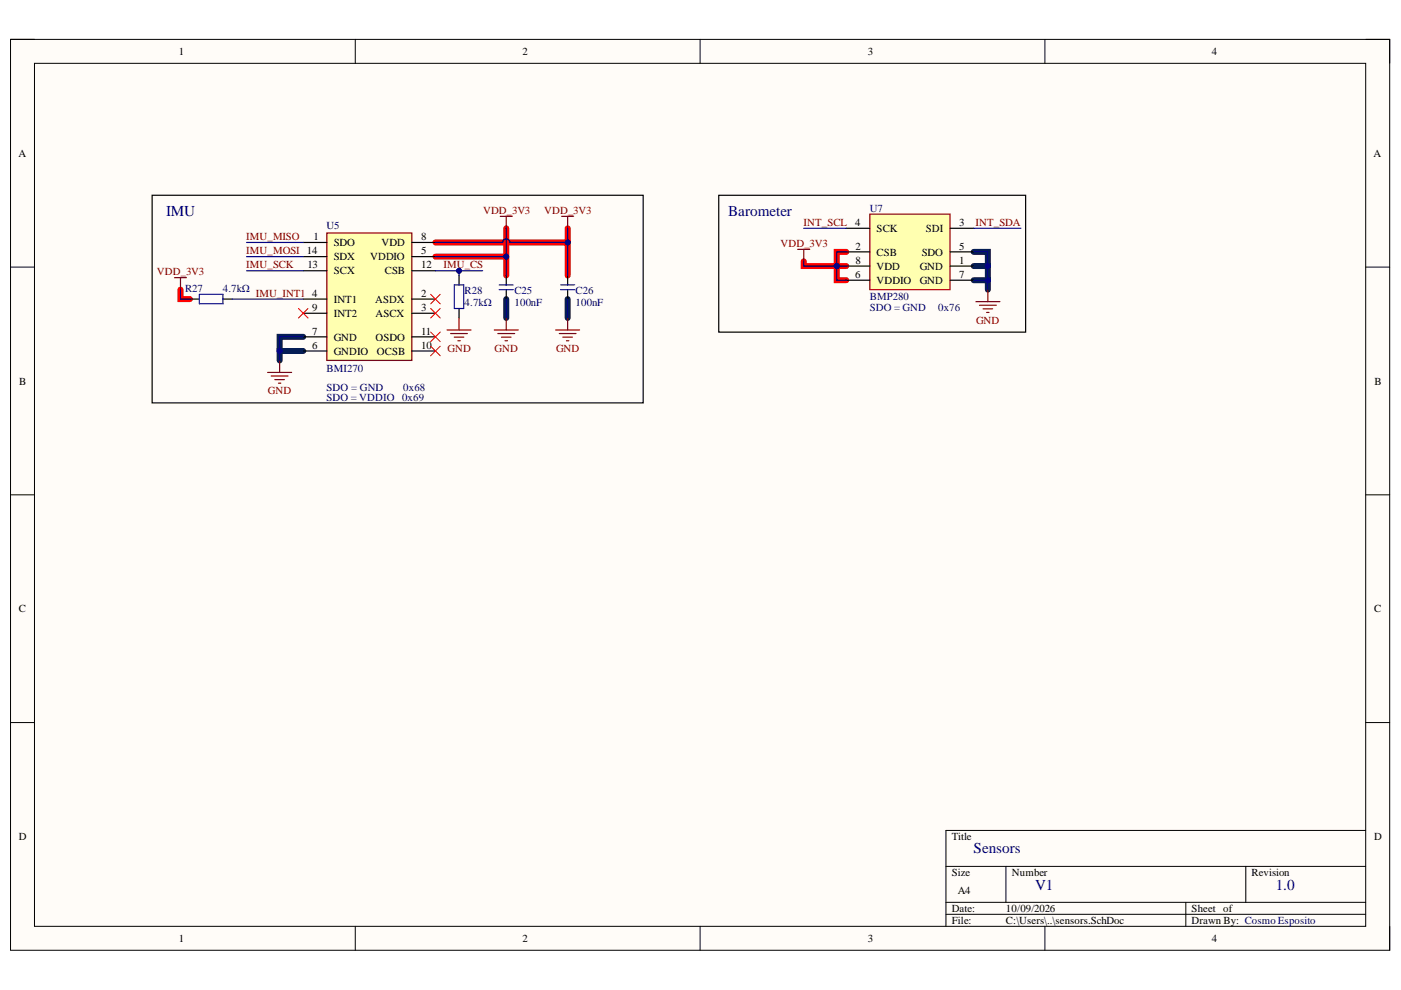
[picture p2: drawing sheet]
<svg xmlns="http://www.w3.org/2000/svg" width="297mm" height="210mm" viewBox="0 0 297 210" stroke-linecap="round" stroke-linejoin="round" font-family="sans-serif">
<path d="M2.2 8.4h292.4v193.1h-292.4z" fill-rule="evenodd" fill="#fffcf8"/>
<path d="M2.2 8.4h292.4v193.1h-292.4z" fill="none" stroke="#000" stroke-width=".21"/>
<path d="M7.3 13.4h282.3v183h-282.3z" fill-rule="evenodd" fill="#fffcf8"/>
<g fill="none" stroke="#000" stroke-width=".21">
<path d="M2.2 8.3h5.1M7.3 13.4h282.3v183h-282.3zM75.3 8.3v5.1M148.4 8.3v5.1M221.5 8.4v5M289.6 8.4h5v5M2.2 56.6h5.1M289.6 56.6h5M2.2 104.9h5.1M289.6 104.9h5M2.2 153.2h5.1M289.6 153.2h5"/>
<path d="M289.6 176.1h-89v20.3M75.3 196.4v5.1M148.4 196.4v5.1M200.6 183.7h89M200.6 191.3h89M200.6 193.9h89M213.3 183.7v7.6M221.5 196.4v5.1M251.4 191.3v5.1M264.1 183.7v7.6M294.6 196.4v5.1"/>
</g>
<path d="M206.4 59.4h3v2M206.4 56.4h3v3M206.4 53.4h3v3M64.3 74.4h-5v2M64.3 71.4h-5v3M107.3 63.4v4M120.4 63.4v4" fill="none" stroke="#00213f" stroke-width="1.3"/>
<path d="M92.3 51.4h28.1v7M92.3 54.4h15M107.3 48.4v10M120.4 48.4v3M170.4 55.4v1h9M179.4 53.4h-2v6h2M38.3 61.4v2h2" fill="none" stroke="#f00" stroke-width="1.3"/>
<path d="M184.4 45.4h17v16h-17z" fill-rule="evenodd" fill="#ffffb0"/>
<path d="M184.4 45.4h17v16h-17z" fill="none" stroke="#980000" stroke-width=".25"/>
<path d="M179.4 53.4h5M179.4 48.4h5M179.4 56.4h5M179.4 59.4h5M201.4 53.4h5M201.4 48.4h5M201.4 56.4h5M201.4 59.4h5" fill="none" stroke="#000" stroke-width=".25"/>
<path d="M69.3 49.4h18v27h-18z" fill-rule="evenodd" fill="#ffffb0"/>
<g fill="none" stroke="#800000" stroke-width=".25">
<path d="M37 58.9h2.5M38.3 58.9v2.5M69.3 49.4h18v27h-18zM106.1 45.9h2.5M107.3 45.9v2.5M119.1 45.9h2.5M120.4 45.9v2.5M169.1 52.9h2.6M170.4 52.9v2.5M56.7 79h5.1M57.5 79.7h3.6M59.3 76.4v2.6"/>
<path d="M94.8 70h5.1M95.5 70.7h3.6M96.3 71.5h2M97.1 72.2h.5M97.3 67.4v2.6M104.8 70h5.1M105.6 70.7h3.5M106.3 71.5h2.1M107.1 72.2h.5M107.3 67.4v2.6M117.8 70h5.1M118.6 70.7h3.5"/>
<path d="M119.3 71.5h2.1M120.1 72.2h.5M120.4 67.4v2.6M206.9 64h5.1M207.7 64.7h3.5M208.4 65.5h2.1M209.2 66.2h.5M209.4 61.4v2.6M58.3 80.5h2M59 81.2h.5"/>
</g>
<g fill="none" stroke="#000" stroke-width=".25">
<path d="M32.3 41.4h104.1v44h-104.1zM64.3 51.4h5M64.3 54.4h5M64.3 57.4h5M87.3 51.4h5M87.3 54.4h5M87.3 57.4h5M97.3 58.4v2M107.3 58.4v2M120.4 58.4v2M152.4 41.4h65.1v29h-65.1zM40.3 63.4h2"/>
<path d="M47.3 63.4h2M64.3 63.4h5M64.3 66.4h5M64.3 74.4h5M64.3 71.4h5M87.3 63.4h5M87.3 66.4h5M87.3 74.4h5M87.3 71.4h5M97.3 65.4v2M107.3 61.4v2M120.4 61.4v2"/>
</g>
<path d="M42.3 62.4h5v2h-5zM96.3 60.4h2v5h-2zM105.8 60.4h3M105.8 61.4h3M118.9 60.4h3M118.9 61.4h3" fill="none" stroke="#00f" stroke-width=".25"/>
<path d="M91.3 70.4l2 2M91.3 73.4l2 2M91.3 65.4l2 2M91.3 62.4l2 2M93.3 70.4l-2 2M93.3 73.4l-2 2M93.3 65.4l-2 2M93.3 62.4l-2 2" fill="none" stroke="#f00" stroke-width=".21"/>
<path d="M64.3 74.4h-5v2" fill="none" stroke="#000080" stroke-width=".25"/>
<circle cx="59.3" cy="74.4" r=".51" fill="#000080"/>
<circle cx="59.3" cy="74.4" r=".51" fill="none" stroke="#000080" stroke-width=".21"/>
<path d="M64.3 71.4h-5v3" fill="none" stroke="#000080" stroke-width=".25"/>
<circle cx="59.3" cy="74.4" r=".51" fill="#000080"/>
<circle cx="59.3" cy="74.4" r=".51" fill="none" stroke="#000080" stroke-width=".21"/>
<path d="M52.3 51.4h12M52.3 54.4h12M52.3 57.4h12M97.3 57.4v1" fill="none" stroke="#000080" stroke-width=".25"/>
<circle cx="97.3" cy="57.4" r=".51" fill="#000080"/>
<circle cx="97.3" cy="57.4" r=".51" fill="none" stroke="#000080" stroke-width=".21"/>
<path d="M92.3 57.4h10" fill="none" stroke="#000080" stroke-width=".25"/>
<circle cx="97.3" cy="57.4" r=".51" fill="#000080"/>
<circle cx="97.3" cy="57.4" r=".51" fill="none" stroke="#000080" stroke-width=".21"/>
<path d="M92.3 54.4h15M107.3 63.4v4M120.4 63.4v4" fill="none" stroke="#000080" stroke-width=".25"/>
<circle cx="107.3" cy="54.4" r=".51" fill="#000080"/>
<circle cx="107.3" cy="54.4" r=".51" fill="none" stroke="#000080" stroke-width=".21"/>
<path d="M107.3 48.4v10" fill="none" stroke="#000080" stroke-width=".25"/>
<circle cx="107.3" cy="54.4" r=".51" fill="#000080"/>
<circle cx="107.3" cy="54.4" r=".51" fill="none" stroke="#000080" stroke-width=".21"/>
<path d="M170.4 48.4h9M206.4 59.4h3v2M206.4 48.4h10.1M49.3 63.4h15" fill="none" stroke="#000080" stroke-width=".25"/>
<circle cx="209.4" cy="59.4" r=".51" fill="#000080"/>
<circle cx="209.4" cy="59.4" r=".51" fill="none" stroke="#000080" stroke-width=".21"/>
<path d="M206.4 56.4h3v3" fill="none" stroke="#000080" stroke-width=".25"/>
<circle cx="209.4" cy="56.4" r=".51" fill="#000080"/>
<circle cx="209.4" cy="56.4" r=".51" fill="none" stroke="#000080" stroke-width=".21"/>
<circle cx="209.4" cy="59.4" r=".51" fill="#000080"/>
<circle cx="209.4" cy="59.4" r=".51" fill="none" stroke="#000080" stroke-width=".21"/>
<path d="M206.4 53.4h3v3" fill="none" stroke="#000080" stroke-width=".25"/>
<circle cx="209.4" cy="56.4" r=".51" fill="#000080"/>
<circle cx="209.4" cy="56.4" r=".51" fill="none" stroke="#000080" stroke-width=".21"/>
<path d="M170.4 55.4v1h9" fill="none" stroke="#000080" stroke-width=".25"/>
<circle cx="177.4" cy="56.4" r=".51" fill="#000080"/>
<circle cx="177.4" cy="56.4" r=".51" fill="none" stroke="#000080" stroke-width=".21"/>
<path d="M179.4 53.4h-2v3" fill="none" stroke="#000080" stroke-width=".25"/>
<circle cx="177.4" cy="56.4" r=".51" fill="#000080"/>
<circle cx="177.4" cy="56.4" r=".51" fill="none" stroke="#000080" stroke-width=".21"/>
<path d="M177.4 56.4v3h2" fill="none" stroke="#000080" stroke-width=".25"/>
<circle cx="177.4" cy="56.4" r=".51" fill="#000080"/>
<circle cx="177.4" cy="56.4" r=".51" fill="none" stroke="#000080" stroke-width=".21"/>
<path d="M120.4 48.4v3" fill="none" stroke="#000080" stroke-width=".25"/>
<circle cx="120.4" cy="51.4" r=".51" fill="#000080"/>
<circle cx="120.4" cy="51.4" r=".51" fill="none" stroke="#000080" stroke-width=".21"/>
<path d="M92.3 51.4h14.3a.76 .76 0 0 1 .7-.8 .76 .76 0 0 1 .8 .8h12.3v7" fill="none" stroke="#000080" stroke-width=".25"/>
<circle cx="120.4" cy="51.4" r=".51" fill="#000080"/>
<circle cx="120.4" cy="51.4" r=".51" fill="none" stroke="#000080" stroke-width=".21"/>
<path d="M38.3 61.4v2h2" fill="none" stroke="#000080" stroke-width=".25"/>
<path d="M63.3 65.4l2 2M65.3 65.4l-2 2" fill="none" stroke="#f00" stroke-width=".21"/>
<g font-size="3.2" fill="#000080">
<text x="35.2" y="45.8">IMU</text>
<text x="154.4" y="45.8">Barometer</text>
<text x="206.4" y="180.8">Sensors</text>
<text x="219.5" y="188.8">V1</text>
<text x="270.5" y="188.8">1.0</text>
</g>
<g font-size="2.3">
<text x="37.9" y="11.7">1</text>
<text x="110.8" y="11.7">2</text>
<text x="184" y="11.7">3</text>
<text x="257" y="11.7">4</text>
<text x="3.9" y="33.3">A</text>
<text x="291.2" y="33.3">A</text>
<text x="181.3" y="48">4</text>
<text x="203.4" y="48">3</text>
<text x="66.4" y="50.9">1</text>
<text x="70.8" y="52.2">SDO</text>
<text x="80.9" y="52.2">VDD</text>
<text x="89.3" y="54">5</text>
<text x="89.3" y="50.9">8</text>
<text x="181.4" y="52.9">2</text>
<text x="185.9" y="49.2">SCK</text>
<text x="196.3" y="49.2">SDI</text>
<text x="203.4" y="52.9">5</text>
<text x="65.2" y="56.9">13</text>
<text x="70.8" y="58.2">SCX</text>
<text x="70.8" y="55.2">SDX</text>
<text x="78.5" y="55.2">VDDIO</text>
<text x="81.6" y="58.2">CSB</text>
<text x="89.3" y="56.9">12</text>
<text x="181.3" y="58.9">6</text>
<text x="181.4" y="55.9">8</text>
<text x="185.9" y="54.2">CSB</text>
<text x="185.9" y="57.2">VDD</text>
<text x="195" y="57.2">GND</text>
<text x="195.4" y="54.2">SDO</text>
<text x="203.4" y="55.9">1</text>
<text x="203.4" y="58.9">7</text>
<text x="66.2" y="62.9">4</text>
<text x="66.2" y="66">9</text>
<text x="70.8" y="64.2">INT1</text>
<text x="79.6" y="64.2">ASDX</text>
<text x="89.3" y="62.9">2</text>
<text x="89.3" y="66">3</text>
<text x="185.9" y="60.2">VDDIO</text>
<text x="195" y="60.2">GND</text>
<text x="66.2" y="71">7</text>
<text x="70.8" y="67.2">INT2</text>
<text x="79.6" y="67.2">ASCX</text>
<text x="89.3" y="71">11</text>
<text x="66.2" y="73.9">6</text>
<text x="70.8" y="75.2">GNDIO</text>
<text x="70.8" y="72.2">GND</text>
<text x="79.6" y="72.2">OSDO</text>
<text x="79.9" y="75.2">OCSB</text>
<text x="89.3" y="73.9">10</text>
<text x="4.1" y="81.5">B</text>
<text x="291.4" y="81.5">B</text>
<text x="4" y="129.8">C</text>
<text x="291.3" y="129.8">C</text>
<text x="4" y="178.1">D</text>
<text x="201.8" y="178.1">Title</text>
<text x="291.3" y="178.1">D</text>
<text x="201.8" y="185.7">Size</text>
<text x="214.6" y="185.7">Number</text>
<text x="265.3" y="185.7">Revision</text>
<text x="203" y="189.6">A4</text>
<text x="201.8" y="193.4">Date:</text>
<text x="201.8" y="195.9">File:</text>
<text x="213.3" y="193.4">10/09/2026</text>
<text x="213.3" y="195.9">C:\Users\..\sensors.SchDoc</text>
<text x="252.6" y="193.4">Sheet of</text>
<text x="252.6" y="195.9">Drawn By: Cosmo Esposito</text>
<text x="37.9" y="199.7">1</text>
<text x="110.8" y="199.7">2</text>
<text x="184" y="199.7">3</text>
<text x="257" y="199.7">4</text>
</g>
<g font-size="2.3" fill="#800000">
<text x="102.4" y="45.4">VDD_3V3</text>
<text x="115.4" y="45.4">VDD_3V3</text>
<text x="170.4" y="48">INT_SCL</text>
<text x="206.9" y="48">INT_SDA</text>
<text x="52.2" y="50.9">IMU_MISO</text>
<text x="52.2" y="54">IMU_MOSI 14</text>
<text x="165.5" y="52.3">VDD_3V3</text>
<text x="33.3" y="58.4">VDD_3V3</text>
<text x="52.2" y="56.9">IMU_SCK</text>
<text x="94" y="56.9">IMU_CS</text>
<text x="54.3" y="62.9">IMU_INT1</text>
<text x="206.9" y="68.6">GND</text>
<text x="94.9" y="74.6">GND</text>
<text x="104.9" y="74.6">GND</text>
<text x="117.9" y="74.6">GND</text>
<text x="56.8" y="83.6">GND</text>
</g>
<g font-size="2.3" fill="#000080">
<text x="184.4" y="44.9">U7</text>
<text x="69.2" y="48.5">U5</text>
<text x="39.3" y="61.9">R27</text>
<text x="47.2" y="61.9">4.7kΩ</text>
<text x="98.5" y="62.2">R28</text>
<text x="98.5" y="64.8">4.7kΩ</text>
<text x="109.1" y="62.2">C25</text>
<text x="109.1" y="64.8">100nF</text>
<text x="122" y="62.2">C26</text>
<text x="122" y="64.8">100nF</text>
<text x="184.4" y="63.5">BMP280</text>
<text x="184.4" y="66">SDO = GND</text>
<text x="198.9" y="66">0x76</text>
<text x="69.2" y="78.9">BMI270</text>
<text x="69.2" y="83">SDO = GND</text>
<text x="85.5" y="83">0x68</text>
<text x="69.2" y="84.9">SDO = VDDIO 0x69</text>
</g>
</svg>
